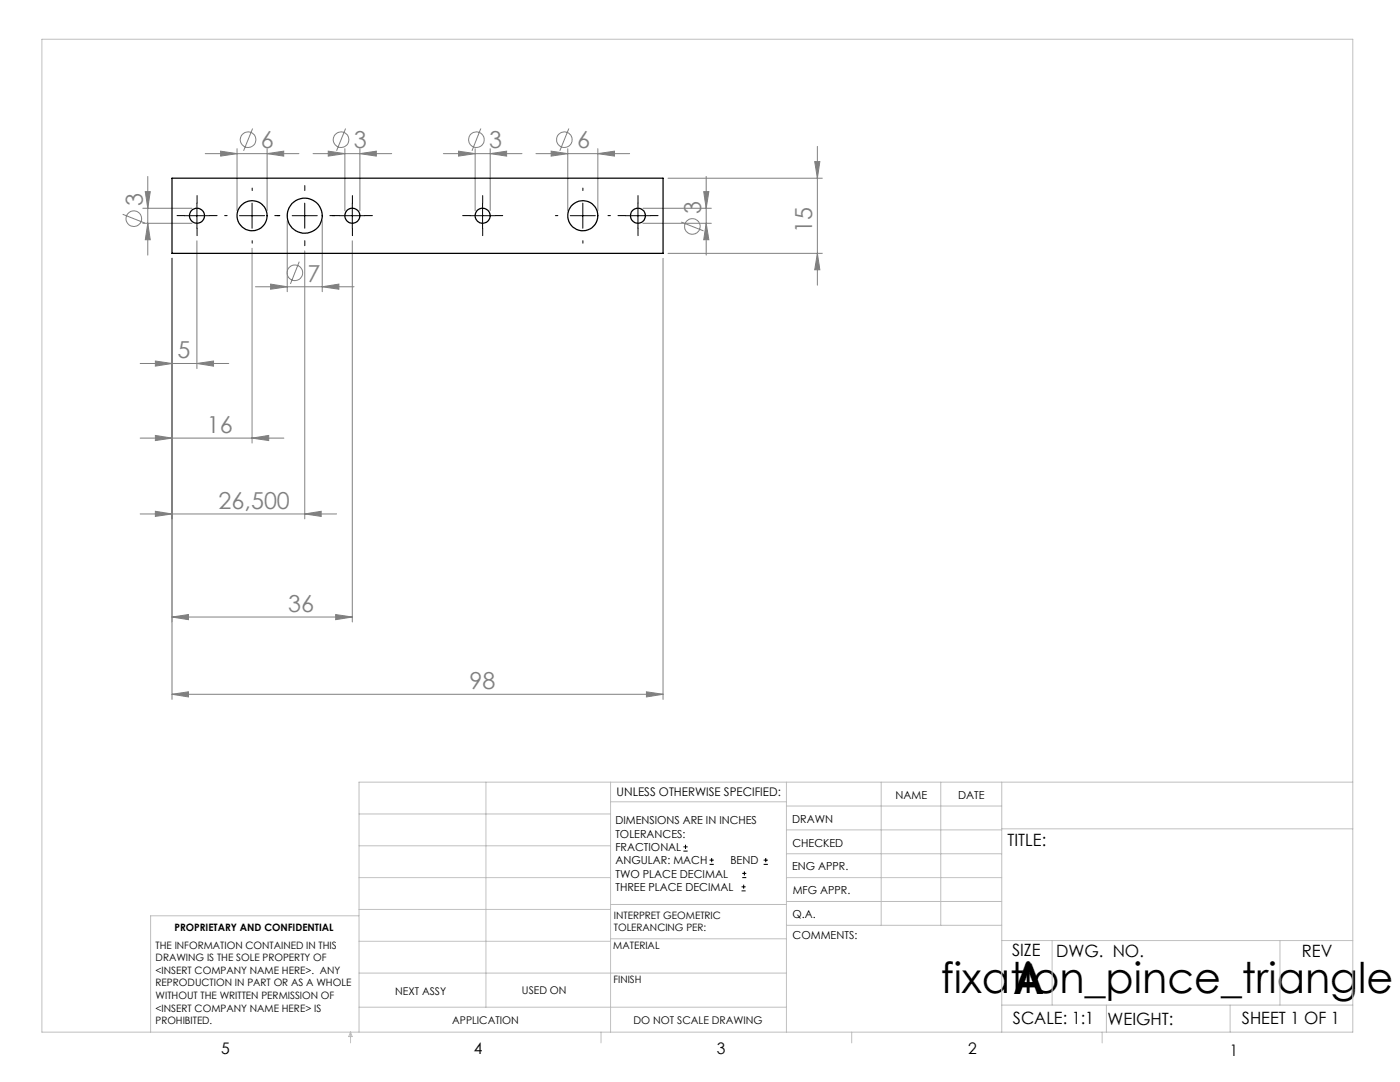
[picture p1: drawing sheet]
<svg xmlns="http://www.w3.org/2000/svg" width="279mm" height="216mm" viewBox="0 0 279 216" stroke-linecap="round" stroke-linejoin="round" font-family="sans-serif">
<g fill="none" stroke="#808080" stroke-width=".2">
<path d="M29 38.2h1l-.5 3.4zM29.5 35.2v15.7M41 30.7h18.7M44 30.2l3.3 .5-3.3 .5zM47.3 29.7v12.4M50.4 25.6l-1.8 4.5M53.3 30.7l3.3-.5v1zM53.3 29.7v12.4M62.5 30.7h15.7M65.5 30.2l3.3 .5-3.3 .5zM68.8 29.7v12.4M69 25.6l-1.8 4.5"/>
<path d="M71.8 30.7l3.3-.5v1zM71.8 29.7v12.4M88.5 30.7h15.7M91.5 30.2l3.3 .5-3.3 .5zM94.8 29.7v12.4M96 25.6l-1.8 4.5M97.8 30.7l3.3-.5v1zM97.8 29.7v12.4M107 30.7h18.7M110 30.2l3.3 .5-3.3 .5zM113.3 29.7v12.4M113.5 25.6l-1.8 4.5"/>
<path d="M119.3 30.7l3.3-.5v1zM119.3 29.7v12.4M133.3 35.6h30.8M140.4 38.2h1.1l-.6 3.4zM140.9 35.2v15.7M162.6 32.2h1l-.5 3.4zM163.1 29.2v27.7M24.5 42.8l4.4 1.7M28.5 41.6h9.8M28.5 44.6h9.8M29.5 44.6l.5 3.2h-1zM34.3 51.5v88.1"/>
<path d="M39.3 48v25.6M50.3 49.5v38.9M51 57.2h19.7M54 56.7l3.3 .5-3.3 .5zM57.3 44v14.2M59.7 52.2l-1.7 4.5M60.8 50.1v53.4M64.3 57.2l3.3-.5v1zM64.3 44v14.2M70.3 48v76.1M128.3 41.6h13.7M128.3 44.6h13.7"/>
<path d="M132.3 51.5v88.1M133.3 50.6h30.8M136 44.3l4.4 1.8M140.9 44.6l.6 3.2h-1.1zM163.1 50.6l.5 3.2h-1zM28 72.5h17.6M31 72l3.3 .5-3.3 .6zM39.3 72.5l3.3-.5v1.1zM28 87.4h28.7M31 86.9l3.3 .5-3.3 .5zM50.3 87.4l3.3-.5v1zM28 102.6h39.2"/>
<path d="M31 102l3.3 .6-3.3 .4zM60.8 102.6l3.3-.6v1zM34.3 123.1l3.3-.5v1zM34.3 138.5l3.3-.5v1.1zM34.3 123.1h36M34.3 138.5h98M67 122.6l3.3 .5-3.3 .5zM129 138l3.3 .5-3.3 .6z"/>
<circle cx="49.5" cy="27.9" r="1.56"/>
<circle cx="68.1" cy="27.9" r="1.56"/>
<circle cx="95.1" cy="27.9" r="1.56"/>
<circle cx="112.6" cy="27.9" r="1.56"/>
<circle cx="26.7" cy="43.6" r="1.56"/>
<circle cx="58.8" cy="54.4" r="1.55"/>
<circle cx="138.2" cy="45.2" r="1.55"/>
</g>
<g fill="none" stroke="#000" stroke-width=".2">
<path d="M36.8 43h5M39.3 40.5v5M47.8 43h5M50.3 40.5v5M58.3 43h5M60.8 40.5v5M67.8 43h5M70.3 40.5v5M93.8 43h5M96.3 40.5v5M113.8 43h5M116.3 40.5v5"/>
<path d="M124.8 43h5M127.3 40.5v5M136.4 169.8h.8M136.4 169h.8M136.8 168.6v.8M141.6 172.5h.9M141.6 171.6h.9M142 171.2v.8M148 177.8h.8M148 177h.8M148.1 175.1h.8M148.1 174.3h.8"/>
<path d="M148.4 176.5v.8M148.6 173.9v.8M152.4 172.5h.8M152.4 171.6h.8M152.8 171.2v.8"/>
</g>
<g fill="none" stroke="#000" stroke-width=".2" stroke-dasharray="30.5 1.3 1.3 1.3">
<path d="M50.3 38v-.5M60.8 38v-1M116.3 38v-.5M36.8 43h-1.5M39.3 40.5v-1.5M39.3 45.5v1.5M41.8 43h1.5M45.3 43h-.5M50.3 48v.5M55.3 43h.5M55.8 43h-1M60.8 48v1"/>
<path d="M65.8 43h1M67.8 43h-1.5M70.3 40.5v-1.5M70.3 45.5v1.5M72.8 43h1.5M93.8 43h-1.5M96.3 40.5v-1.5M96.3 45.5v1.5M98.8 43h1.5M111.3 43h-.5M116.3 48v.5M121.3 43h.5"/>
<path d="M124.8 43h-1.5M127.3 40.5v-1.5M127.3 45.5v1.5M129.8 43h1.5"/>
</g>
<g fill="none" stroke="#c0c0c0" stroke-width=".2">
<path d="M8.4 7.8h261.6v198.2h-261.6zM97 156.1v44.9M121.8 156.1v49.9M121.8 160h35.2M157 156.1v49.9M175.9 156.1v28.5M187.7 156.1v28.5M199.9 156.1v49.9M270 156.1h-198.4v49.9M71.6 175.1h50.2M71.6 168.8h50.2M71.6 162.4h50.2"/>
<path d="M157 170.4h42.9M157 165.6h42.9M157 160.8h42.9M157 175.1h42.9M157 179.9h42.9M199.9 165.4h70.1M71.6 194.2h85.4M71.6 187.8h50.2M71.6 181.5h50.2M71.6 182.7h-41.5v23.3M121.8 187.3h35.2M121.8 180.5h35.2"/>
<path d="M157 184.6h42.9M199.9 187.7h70.1M210 187.7v12.9M255.4 187.7v12.9M70 206v2.1M70 206l.3 .8h-.7zM71.6 201h85.4M119.9 206v2.1M170 206v2.1M199.9 200.6h70.1M220 206v2.1M220.8 200.6v5.4"/>
<path d="M245.5 200.6v5.4"/>
</g>
<g fill="#808080">
<path d="M39.3 72.5l3.3-.5v1.1zM31 72l3.3 .5-3.3 .6zM50.3 87.4l3.3-.5v1zM31 86.9l3.3 .5-3.3 .5zM60.8 102.6l3.3-.6v1zM31 102l3.3 .6-3.3 .4zM67 122.6l3.3 .5-3.3 .5zM34.3 123.1l3.3-.5v1z"/>
<path d="M54 56.7l3.3 .5-3.3 .5zM64.3 57.2l3.3-.5v1zM44 30.2l3.3 .5-3.3 .5zM53.3 30.7l3.3-.5v1zM65.5 30.2l3.3 .5-3.3 .5zM71.8 30.7l3.3-.5v1zM91.5 30.2l3.3 .5-3.3 .5zM97.8 30.7l3.3-.5v1zM110 30.2l3.3 .5-3.3 .5zM119.3 30.7l3.3-.5v1z"/>
<path d="M34.3 138.5l3.3-.5v1.1zM129 138l3.3 .5-3.3 .6z"/>
<path d="M163.1 50.6l.5 3.2h-1zM162.6 32.2h1l-.5 3.4z"/>
<path d="M29 38.2h1l-.5 3.4zM29.5 44.6l.5 3.2h-1zM140.4 38.2h1.1l-.6 3.4zM140.9 44.6l.6 3.2h-1.1z"/>
</g>
<g fill="none" stroke="#000" stroke-width=".25">
<path d="M34.3 35.6h98v15h-98z"/>
<circle cx="39.3" cy="43.1" r="1.5"/>
<circle cx="50.3" cy="43" r="2.99"/>
<circle cx="60.8" cy="43" r="3.5"/>
<circle cx="70.3" cy="43" r="1.5"/>
<circle cx="96.3" cy="43" r="1.5"/>
<circle cx="116.3" cy="43" r="2.99"/>
<circle cx="127.3" cy="43" r="1.49"/>
</g>
<g font-size="8.5">
<text x="187.7" y="198.1">fixation_pince_triangle</text>
<text x="202.2" y="198.3">A</text>
</g>
<g font-size="4.7" fill="#808080">
<text x="52.1" y="29.6">6</text>
<text x="70.6" y="29.6">3</text>
<text x="97.6" y="29.6">3</text>
<text x="115.2" y="29.6">6</text>
<text x="28.5" y="41.1" transform="rotate(-90 28.5 41.1)">3</text>
<text x="140" y="42.6" transform="rotate(-90 140 42.6)">3</text>
<text x="162.1" y="46.6" transform="rotate(-90 162.1 46.6)">15</text>
<text x="61.4" y="56.2">7</text>
<text x="35.5" y="71.5">5</text>
<text x="41.3" y="86.4">16</text>
<text x="43.6" y="101.5">26,500</text>
<text x="57.5" y="122.1">36</text>
<text x="93.7" y="137.5">98</text>
</g>
<g font-size="3.4">
<text x="201.1" y="168.8">TITLE:</text>
<text x="202" y="190.8">SIZE</text>
<text x="210.8" y="190.9">DWG. NO.</text>
<text x="259.8" y="191">REV</text>
<text x="202.1" y="204.4">SCALE: 1:1</text>
<text x="221" y="204.5">WEIGHT:</text>
<text x="247.8" y="204.4">SHEET 1 OF 1</text>
</g>
<g font-size="3.2">
<text x="44.2" y="210.4">5</text>
<text x="94.6" y="210.3">4</text>
<text x="143.1" y="210.4">3</text>
<text x="193.2" y="210.3">2</text>
<text x="245.4" y="210.6">1</text>
</g>
<text font-size="2.4" x="123.1" y="158.9">UNLESS OTHERWISE SPECIFIED:</text>
<g font-size="2.2">
<text x="178.7" y="159.4">NAME</text>
<text x="191.2" y="159.4">DATE</text>
<text x="122.8" y="164.5">DIMENSIONS ARE IN INCHES</text>
<text x="122.8" y="167.1">TOLERANCES:</text>
<text x="158.1" y="164.2">DRAWN</text>
<text x="122.8" y="169.8">FRACTIONAL</text>
<text x="122.8" y="172.5">ANGULAR: MACH</text>
<text x="145.8" y="172.5">BEND</text>
<text x="158.1" y="173.7">ENG APPR.</text>
<text x="158.2" y="169.1">CHECKED</text>
<text x="122.8" y="175.1">TWO PLACE DECIMAL</text>
<text x="122.8" y="177.8">THREE PLACE DECIMAL</text>
<text x="158.2" y="178.4">MFG APPR.</text>
<text x="158.2" y="183.2">Q.A.</text>
<text x="158.2" y="187.4">COMMENTS:</text>
</g>
<g font-size="2.1">
<text x="78.8" y="198.5">NEXT ASSY</text>
<text x="104.2" y="198.4">USED ON</text>
<text x="90.2" y="204.3">APPLICATION</text>
<text x="126.4" y="204.3">DO NOT SCALE DRAWING</text>
</g>
<g font-size="2">
<text x="34.8" y="185.7">PROPRIETARY AND CONFIDENTIAL</text>
<text x="122.5" y="183.3">INTERPRET GEOMETRIC</text>
<text x="122.5" y="185.9">TOLERANCING PER:</text>
<text x="31.1" y="189.3">THE INFORMATION CONTAINED IN THIS</text>
<text x="31.1" y="191.8">DRAWING IS THE SOLE PROPERTY OF</text>
<text x="122.4" y="189.4">MATERIAL</text>
<text x="31.1" y="194.3">&lt;INSERT COMPANY NAME HERE&gt;. ANY</text>
<text x="31.1" y="196.8">REPRODUCTION IN PART OR AS A WHOLE</text>
<text x="122.4" y="196.2">FINISH</text>
<text x="31.1" y="199.4">WITHOUT THE WRITTEN PERMISSION OF</text>
<text x="31.1" y="201.9">&lt;INSERT COMPANY NAME HERE&gt; IS</text>
<text x="31.1" y="204.4">PROHIBITED.</text>
</g>
</svg>
